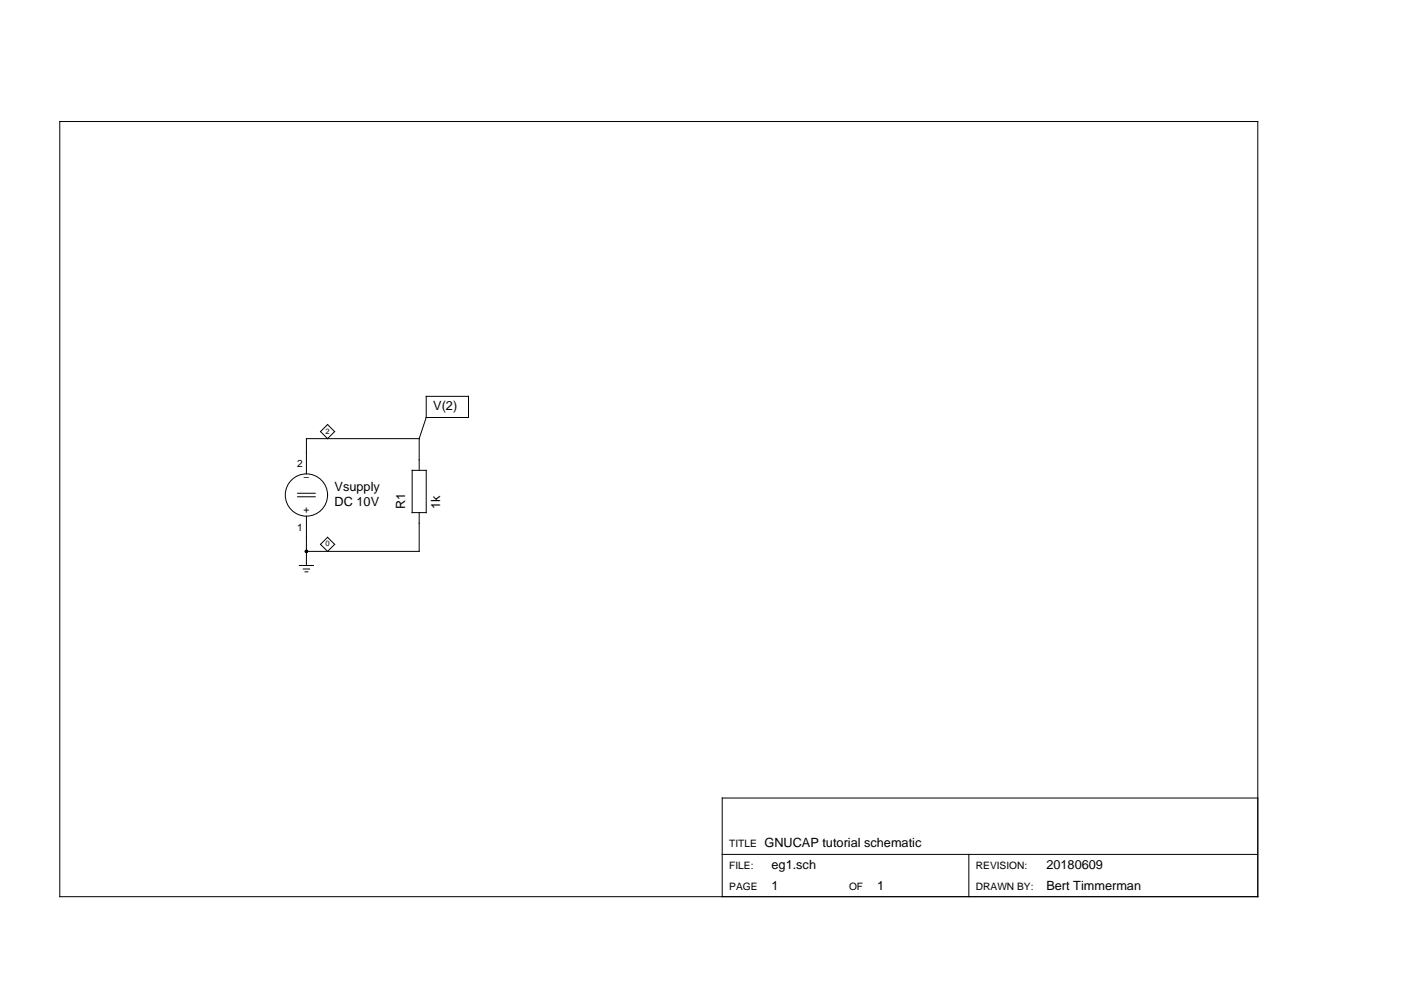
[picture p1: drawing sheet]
<svg xmlns="http://www.w3.org/2000/svg" width="297mm" height="210mm" viewBox="0 0 297 210" stroke-linecap="round" stroke-linejoin="round" font-family="sans-serif">
<g fill="none" stroke="#000" stroke-width=".21">
<path d="M12.7 25.8h254v164.3h-254zM69.5 90l1.4 1.5-1.4 1.5-1.5-1.5zM87.4 99.7h3v9h-3zM88.9 93h-23.9v7.5M88.9 93v6.7M90.4 88.5l-1.5 4.5M90.4 84h8.9v4.5h-8.9zM63.1 105.3h3.7M63.1 104.6h3.7M63.5 119.9h3M65 109.4v10.5M69.5 113.9l1.4 1.5-1.4 1.5-1.5-1.5z"/>
<path d="M88.9 108.7v8.2h-23.9M64.3 120.6h1.3M64.7 121.2h.6M266.7 169.2h-113.6v20.9M153.1 181.2h113.6M205.4 181.2v8.9"/>
<circle cx="65" cy="105" r="4.5"/>
</g>
<circle cx="65" cy="116.9" r=".37" fill="#000"/>
<g font-size="2.7">
<text x="91.9" y="87">V(2)</text>
<text x="70.9" y="104.2">Vsupply</text>
<text x="70.9" y="107.2">DC 10V</text>
<text x="85.9" y="107.9" transform="rotate(-90 85.9 107.9)">R1</text>
<text x="93.4" y="107.9" transform="rotate(-90 93.4 107.9)">1k</text>
<text x="162.1" y="179.7">GNUCAP tutorial schematic</text>
<text x="163.6" y="184.1">eg1.sch</text>
<text x="221.9" y="184.1">20180609</text>
<text x="163.6" y="188.6">1</text>
<text x="186" y="188.6">1</text>
<text x="221.9" y="188.6">Bert Timmerman</text>
</g>
<g font-size="2.2">
<text x="63" y="99">2</text>
<text x="64.3" y="101.8">−</text>
<text x="63" y="112.5">1</text>
<text x="64.3" y="108.7">+</text>
<text x="154.6" y="179.7">TITLE</text>
<text x="154.6" y="184.1">FILE:</text>
<text x="206.9" y="184.1">REVISION:</text>
<text x="154.6" y="188.6">PAGE</text>
<text x="180" y="188.6">OF</text>
<text x="206.9" y="188.6">DRAWN BY:</text>
</g>
<g font-size="1.6">
<text x="69" y="91.9">2</text>
<text x="69" y="115.8">0</text>
</g>
</svg>
